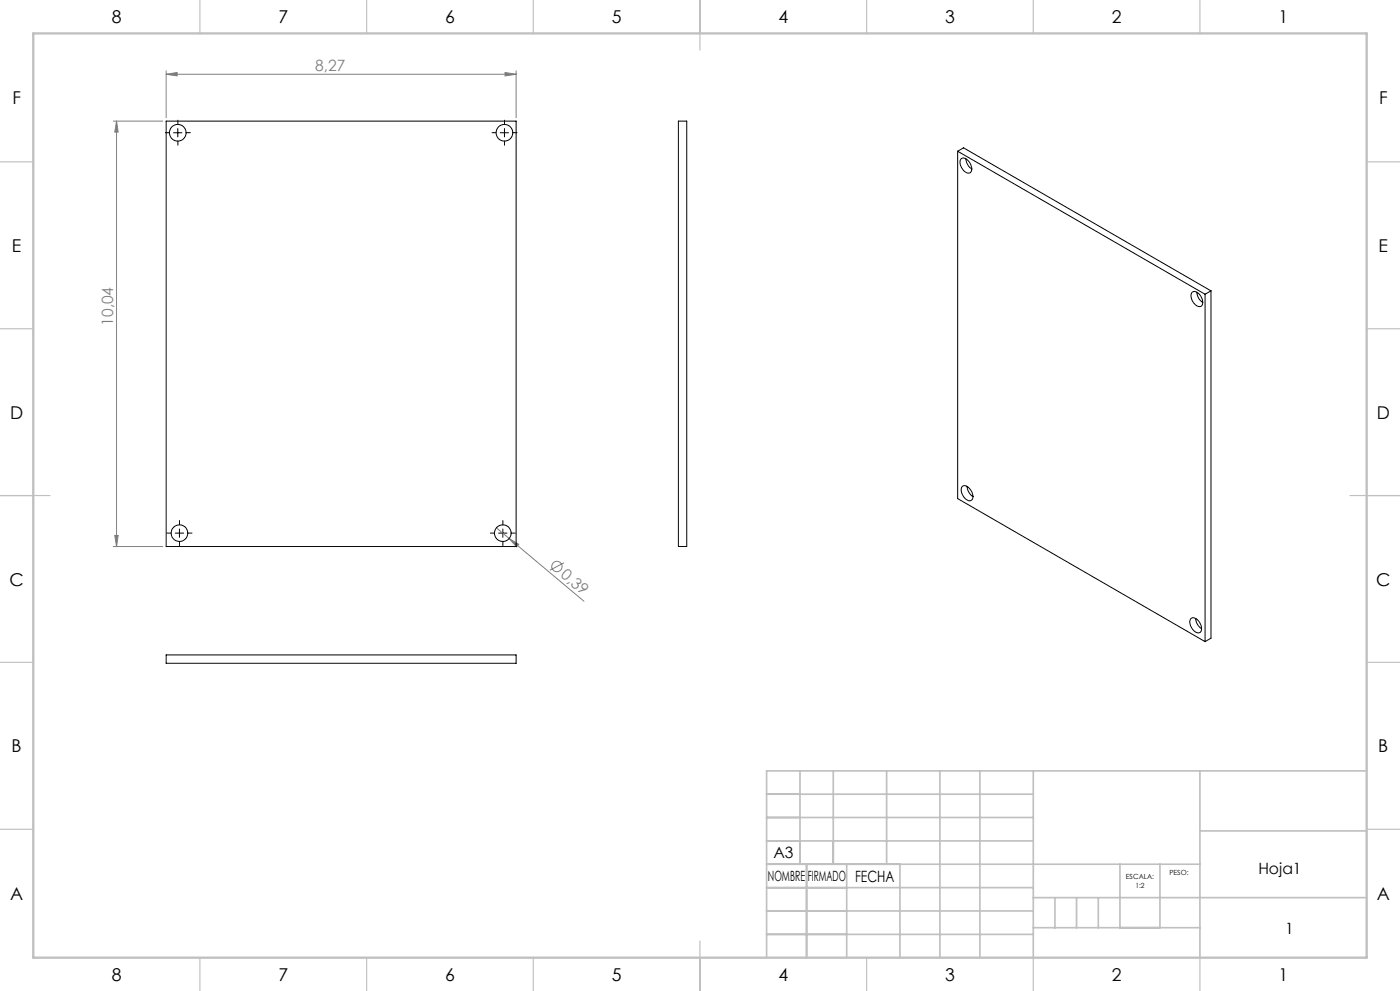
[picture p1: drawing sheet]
<svg xmlns="http://www.w3.org/2000/svg" width="420mm" height="297mm" viewBox="0 0 420 297" stroke-linecap="round" stroke-linejoin="round" font-family="sans-serif">
<g fill="none" stroke="#808080" stroke-width=".3">
<path d="M34 36.3h14.8M35 36.3v127.5M35 36.3l.5 3.3h-1.1zM49.8 22.3l3.3-.6v1.1zM49.8 21.2v14.1M49.8 22.3h105M151.5 21.7l3.3 .6-3.3 .5zM154.8 21.2v14.1M148.9 158.2l26.3 22M34 163.8h14.8M34.4 160.5h1.1l-.5 3.3zM152.8 161.4l2.8 1.7-.6 .8z"/>
<path d="M169.2 168.7l-4.2 2.2"/>
<circle cx="167.1" cy="169.8" r="1.55"/>
</g>
<g fill="none" stroke="#000" stroke-width=".3" stroke-dasharray="15.2 1.3 1.3 1.3">
<path d="M50.9 39.8h-1.3M53.4 37.3v-1.3M55.9 39.8h1.2M148.9 39.8h-1.3M151.4 37.3v-1.3M153.9 39.8h1.2M53.4 42.3v1.2M151.4 42.3v1.2M51.4 159.8h-1.3M53.9 157.3v-1.3M56.4 159.8h1.2M148.4 159.8h-1.3"/>
<path d="M150.9 157.3v-1.3M153.4 159.8h1.2M53.9 162.3v1.2M150.9 162.3v1.2"/>
</g>
<path d="M52.1 39.8h2.5M53.3 38.5v2.5M150.1 39.8h2.5M151.3 38.5v2.5M52.6 159.8h2.5M53.8 158.5v2.5M149.6 159.8h2.5M150.8 158.5v2.5" fill="none" stroke="#000" stroke-width=".3"/>
<g fill="none" stroke="#c0c0c0" stroke-width=".35">
<path d="M60 0v10M110 0v10M160 0v10M210 0v15M260 0v10M310 0v10M360 0v10M0 48.5h10M410 48.5h10M0 98.5h10M410 98.5h10M0 148.5h15"/>
<path d="M405 148.5h15M0 198.5h10M410 198.5h10M0 248.5h10M410 248.5h10M60 287v10M110 287v10M160 287v10M210 282v15M260 287v10M310 287v10M360 287v10"/>
</g>
<g fill="none" stroke="#c0c0c0" stroke-width=".5">
<path d="M230 238h80M240 231v28M250 231v28M266 231v28M282 231v56M294 231v56M310 231v56M360 231v56M410 231h-180v56M230 245h80M230 252h80M230 259h130"/>
<path d="M242 259v28M254 259v28M270 259v28M336 259v19M348 259v19M360 249h50M230 266h80M230 273h80M310 269h100M310 278h50M316.5 269v9M323 269v9"/>
<path d="M329.5 269v9M230 280h80"/>
</g>
<path d="M10 10h400v277h-400z" fill="none" stroke="#c0c0c0" stroke-width=".7"/>
<g fill="#808080">
<path d="M152.8 161.4l2.8 1.7-.6 .8z"/>
<path d="M151.5 21.7l3.3 .6-3.3 .5zM49.8 22.3l3.3-.6v1.1z"/>
<path d="M35 36.3l.5 3.3h-1.1zM34.4 160.5h1.1l-.5 3.3z"/>
</g>
<g fill="none" stroke="#000" stroke-width=".3">
<path d="M49.8 36.3h105v127.5h-105zM203.5 36.3h2.5v127.5h-2.5zM287.3 45.3v104.1l74.2 42.9M287.3 45.3l74.2 42.9M287.3 45.3l1.8-1 74.2 42.9M288.3 47.7a1.77 1.77 0 0 1 2.6 1 2.18 2.18 0 0 1 0 3.2 3.1 3.1 0 0 1-2.6-4.2zM289.8 47.6a4 4 0 0 0 1.7 3.1M357.5 87.7a1.81 1.81 0 0 1 2.7 1 2.27 2.27 0 0 1 0 3.2 3.1 3.1 0 0 1-2.7-4.2zM359.1 87.6a4 4 0 0 0 1.7 3.1M361.5 88.2v104.1M363.3 87.2l-1.8 1M363.3 87.2v104.1l-1.8 1"/>
<path d="M288.6 145.9a1.76 1.76 0 0 1 2.7 1 2.15 2.15 0 0 1 0 3.1 3.1 3.1 0 0 1-2.9-3.4zM290.1 145.8a4 4 0 0 0 1.8 3M49.8 196.3h105v2.5h-105zM357.2 185.5a1.81 1.81 0 0 1 2.7 1 2.23 2.23 0 0 1 0 3.1 3.1 3.1 0 0 1-3-3.4zM358.7 185.4a4 4 0 0 0 1.8 3"/>
<circle cx="53.3" cy="39.8" r="2.51"/>
<circle cx="151.3" cy="39.8" r="2.51"/>
<circle cx="53.8" cy="159.8" r="2.5"/>
<circle cx="150.9" cy="159.8" r="2.5"/>
</g>
<g font-size="5.3">
<text x="33.5" y="7">8</text>
<text x="83.5" y="7">7</text>
<text x="133.5" y="7">6</text>
<text x="183.5" y="7">5</text>
<text x="233.5" y="7">4</text>
<text x="283.5" y="7">3</text>
<text x="333.5" y="7">2</text>
<text x="383.5" y="7">1</text>
<text x="3.7" y="31.3">F</text>
<text x="413.7" y="31.3">F</text>
<text x="3.6" y="75.5">E</text>
<text x="413.6" y="75.5">E</text>
<text x="3" y="125.5">D</text>
<text x="413" y="125.5">D</text>
<text x="2.8" y="175.5">C</text>
<text x="412.8" y="175.5">C</text>
<text x="3.5" y="225.5">B</text>
<text x="413.5" y="225.5">B</text>
<text x="3" y="269.8">A</text>
<text x="413" y="269.8">A</text>
<text x="33.5" y="294">8</text>
<text x="83.5" y="294">7</text>
<text x="133.5" y="294">6</text>
<text x="183.5" y="294">5</text>
<text x="233.5" y="294">4</text>
<text x="283.5" y="294">3</text>
<text x="333.5" y="294">2</text>
<text x="383.5" y="294">1</text>
</g>
<g font-size="4.7" fill="#808080">
<text x="94.5" y="21.2">8,27</text>
<text x="34" y="97.6" transform="rotate(-90 34 97.6)">10,04</text>
<text x="168" y="172.7" transform="rotate(40 168 172.7)">0,39</text>
</g>
<g font-size="4.7">
<text x="232" y="257.1">A3</text>
<text x="377.5" y="262.1">Hoja1</text>
<text x="256.5" y="264.4">FECHA</text>
<text x="385.5" y="279.9">1</text>
</g>
<g font-size="4.2">
<text x="230.4" y="264.1">NOMBRE</text>
<text x="242.4" y="264.1">FIRMADO</text>
</g>
<g font-size="2.1">
<text x="337.8" y="263.6">ESCALA:</text>
<text x="350.9" y="262.3">PESO:</text>
<text x="340.6" y="266.1">1:2</text>
</g>
</svg>
